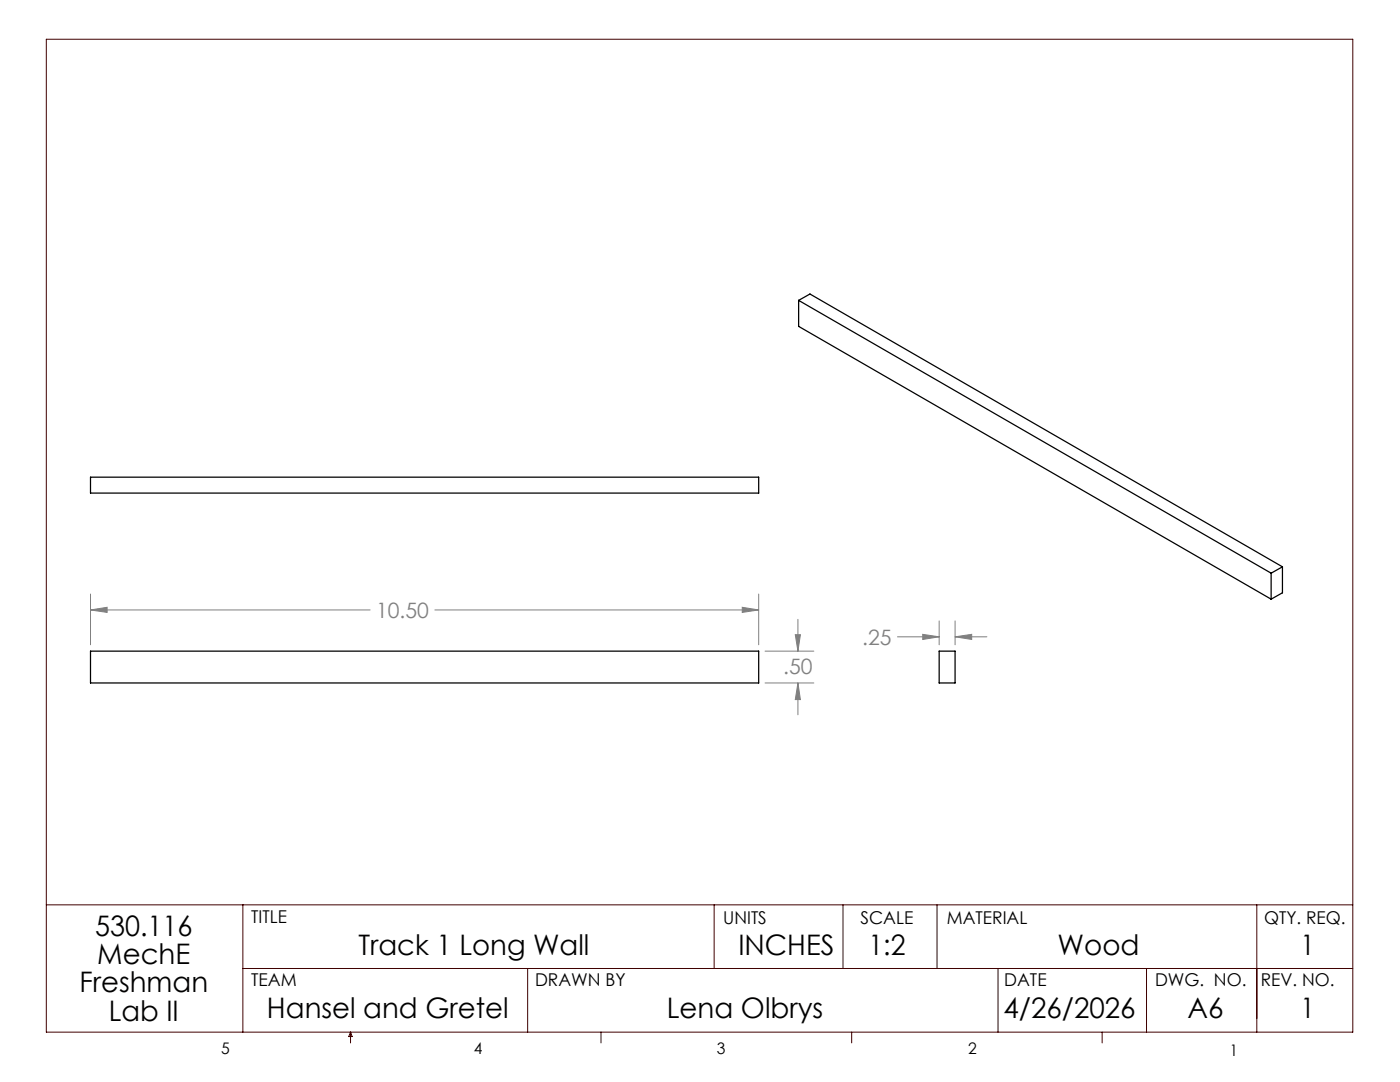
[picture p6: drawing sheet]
<svg xmlns="http://www.w3.org/2000/svg" width="279mm" height="216mm" viewBox="0 0 279 216" stroke-linecap="round" stroke-linejoin="round" font-family="sans-serif">
<path d="M159.4 59.9l94.3 54.5M159.4 59.9l2.2-1.2 94.3 54.4M159.4 59.9v5.2l94.3 54.5M18.1 95.2h133.3v3.2h-133.3zM253.7 114.4v5.2M255.9 113.1l-2.2 1.3M255.9 113.1v5.2l-2.2 1.3M18.1 129.9h133.3v6.4h-133.3zM187.4 129.9h3.2v6.4h-3.2z" fill="none" stroke="#000" stroke-width=".25"/>
<g fill="none" stroke="#808080" stroke-width=".2">
<path d="M18.1 118.5v10.2M151.4 118.5v10.2M18.1 121.7l3.3-.5v1zM18.1 121.7h55.8M86.8 121.7h64.6M148.1 121.2l3.3 .5-3.3 .5zM152.7 136.3h9.7M152.7 129.9h9.7M158.7 126.6h1l-.5 3.3zM159.2 136.3l.5 3.3h-1zM159.2 123.6v6.3M159.2 136.3v6.3"/>
<path d="M179.1 127.1h8.3M184.1 126.6l3.3 .5-3.3 .5zM187.4 123.9v4.8M190.6 127.1l3.3-.5v1zM190.6 123.9v4.8M190.6 127.1h6.4"/>
</g>
<g fill="none" stroke="#400000" stroke-width=".2">
<path d="M9.2 7.8h260.8v198.2h-260.8zM9.2 180.6h260.8M48.5 180.6v25.4M48.5 193.3h221.5M105.3 193.3v12.7M142.5 180.6v12.7M168.2 180.6v12.7M187 180.6v12.7M199.2 193.3v12.7M228.8 193.3v12.7M250.8 180.6v25.4M70 206v2.1"/>
<path d="M70 206l.3 .8h-.7zM119.9 206v2.1M170 206v2.1M220 206v2.1"/>
</g>
<path d="M148.1 121.2l3.3 .5-3.3 .5zM18.1 121.7l3.3-.5v1zM159.2 136.3l.5 3.3h-1zM158.7 126.6h1l-.5 3.3zM184.1 126.6l3.3 .5-3.3 .5zM190.6 127.1l3.3-.5v1z" fill="#808080"/>
<g font-size="5.6">
<text x="19" y="186.7">530.116</text>
<text x="71.5" y="190.6">Track 1 Long Wall</text>
<text x="147.4" y="190.6">INCHES</text>
<text x="173.3" y="190.6">1:2</text>
<text x="211.1" y="190.6">Wood</text>
<text x="259.5" y="190.6">1</text>
<text x="15.9" y="198">Freshman</text>
<text x="19.4" y="192.3">MechE</text>
<text x="21.7" y="203.6">Lab II</text>
<text x="53.3" y="203.2">Hansel and Gretel</text>
<text x="133.1" y="203.2">Lena Olbrys</text>
<text x="200.3" y="203.2">4/26/2026</text>
<text x="237" y="203.2">A6</text>
<text x="259.5" y="203.2">1</text>
</g>
<g font-size="4.2" fill="#808080">
<text x="75.1" y="123.3">10.50</text>
<text x="172.1" y="128.7">.25</text>
<text x="156.3" y="134.5">.50</text>
</g>
<g font-size="3.5">
<text x="50.1" y="184.2">TITLE</text>
<text x="144.3" y="184.3">UNITS</text>
<text x="171.7" y="184.3">SCALE</text>
<text x="189" y="184.3">MATERIAL</text>
<text x="252.3" y="184.3">QTY. REQ.</text>
<text x="50.1" y="196.8">TEAM</text>
<text x="106.8" y="196.8">DRAWN BY</text>
<text x="200.4" y="196.8">DATE</text>
<text x="230.5" y="196.8">DWG. NO.</text>
<text x="251.6" y="196.8">REV. NO.</text>
</g>
<g font-size="3.2">
<text x="44.2" y="210.4">5</text>
<text x="94.6" y="210.3">4</text>
<text x="143.1" y="210.4">3</text>
<text x="193.2" y="210.3">2</text>
<text x="245.4" y="210.6">1</text>
</g>
</svg>
